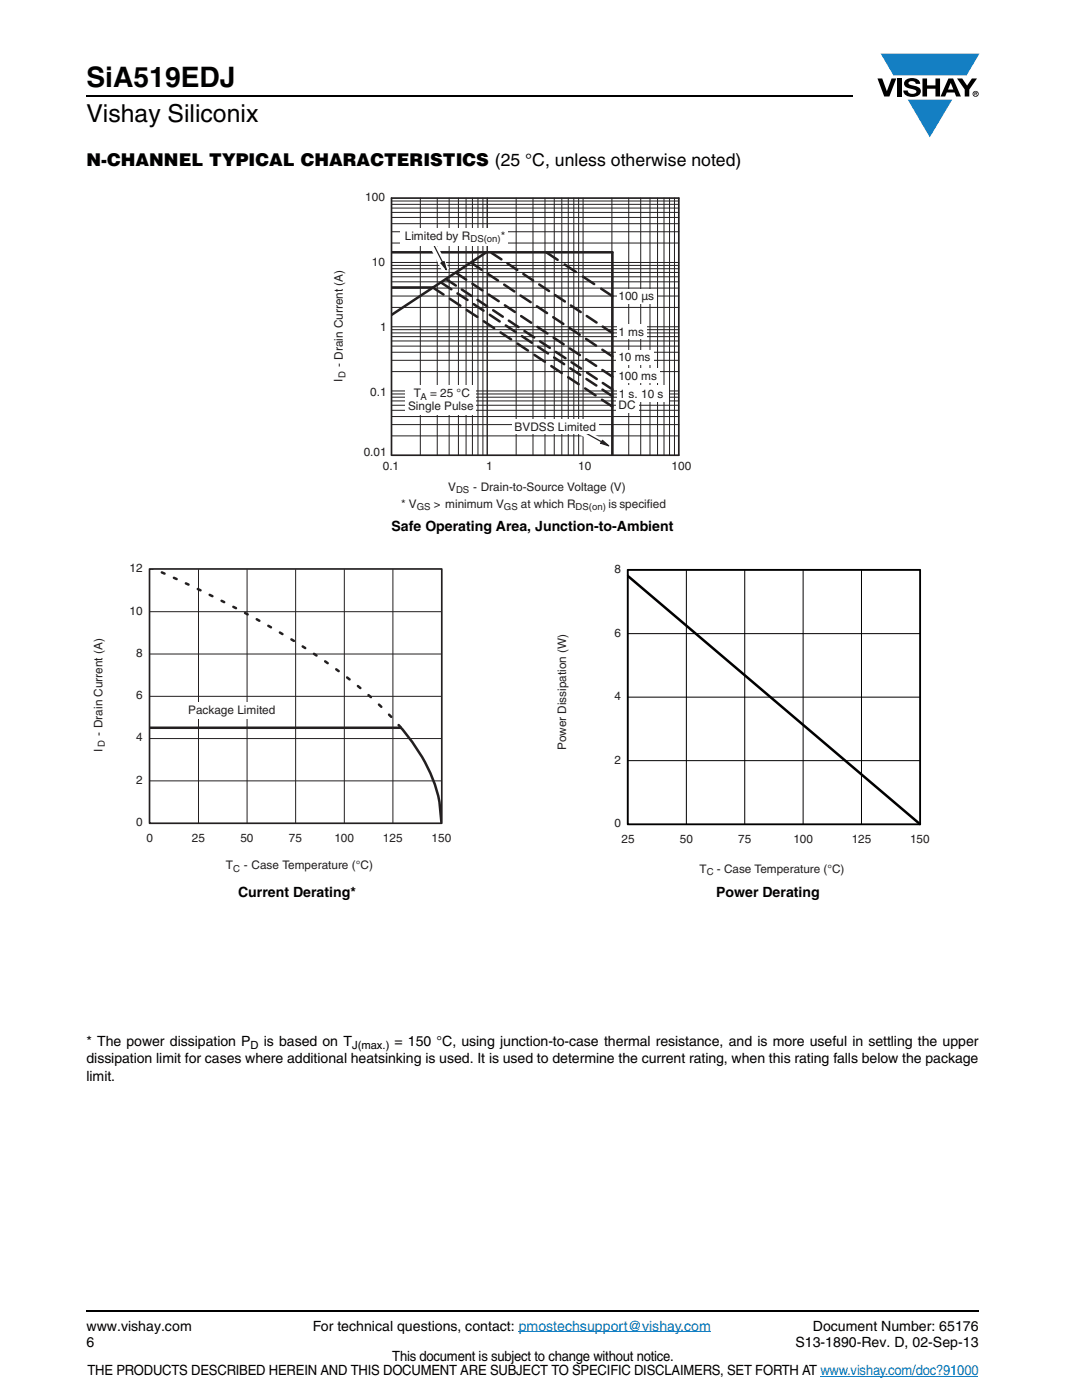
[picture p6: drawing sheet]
<svg xmlns="http://www.w3.org/2000/svg" width="216mm" height="279mm" viewBox="0 0 216 279" stroke-linecap="round" stroke-linejoin="round" font-family="sans-serif">
<path d="M17.1 18.9h.2v.3h-.2z" fill="#000"/>
<path d="M17.3 19.1h152.9" fill="none" stroke="#000" stroke-width=".36"/>
<path d="M175.1 10.7h20.4v16.7h-20.4z" fill="#fff"/>
<g fill="#147fc3">
<path d="M175.7 10.7h19.7l-2.5 4.4h-1.1h-13.5z"/>
<path d="M181.1 19.9h8.9l-4.5 7.5z"/>
</g>
<g fill="#000">
<path d="M175.1 15.7h.9l1 2.5 .9-2.5h.9l-1.3 3.6h-1.1zM179 15.7h.9v3.6h-.9zM180.7 16a2.1 2.1 0 0 1 2.8 .3l.1 .4h-.9a.79 .79 0 0 0-.7-.5 .79 .79 0 0 0-.7 .4l.2 .3 1 .2a1.08 1.08 0 0 1 1.2 1.1 1.08 1.08 0 0 1-1.1 1.1 1.73 1.73 0 0 1-2.3-1.2h.8a.96 .96 0 0 0 .8 .6 .96 .96 0 0 0 1-.4 1.31 1.31 0 0 0-1.3-.6 1.03 1.03 0 0 1-1-.6 1.03 1.03 0 0 1 .1-1.1zM184.1 15.7h.9v1.3h1.7v-1.3h.9v3.6h-.9v-1.6h-1.7v1.6h-.9zM191 15.7h1l1 1.4 .9-1.4h1.1l-1.6 2.2v1.4h-.9v-1.4zM17.1 261.5h.2v.4h-.2z"/>
<path d="M189.7 16.5l.5 1.4h-1zM189.2 15.7l-1.5 3.6h.9l.3-.8h1.6l.3 .8h.9l-1.5-3.6z"/>
<path d="M194.6 18.5h.2v.2h-.2zM194.4 18.4v.7h.2v-.3l.4 .3-.2-.3 .1-.2v-.2z"/>
<path d="M194.2 18.7a.46 .46 0 0 1 .9 0 .46 .46 0 0 1-.9 0zM194.1 18.7a.6 .6 0 0 0 1.2 0 .6 .6 0 0 0-1.2 0z"/>
</g>
<path d="M17.3 261.7h178.1" fill="none" stroke="#000" stroke-width=".36"/>
<path d="M103.5 265.8h38.4M163.7 274.6h31.5" fill="none" stroke="#007ec4" stroke-width=".2"/>
<path d="M66.3 38.1h71.6v64.2h-71.6z" fill="#fff"/>
<g fill="none" stroke="#231f20" stroke-width=".5">
<path d="M78.1 50.4h44.1v40.3M78.1 57.4h8.3M86.4 57.4l2.1 1.4M88.1 56.4l2 1.3M89 55.7l2 1.3M89.8 59.6l2.1 1.4M91 54.5l2 1.3M91.3 58.6l2 1.3M92.1 57.8l2 1.3M94.1 52.5l2 1.3M94.3 56.6l2 1.4M95.3 59.8l1.9 1.3"/>
<path d="M97 50.4l-18.9 12.4M97.3 54.7l2.1 1.3M97.5 58.8l2 1.3M98.1 50.5l1.9 1.3M100.6 56.8l2 1.4M101.2 52.6l2 1.3M103.9 59l2 1.3M104.4 54.7l2 1.3M107.6 56.8l2 1.3M109 50.4l2.3 1.5M110.8 58.9l1.9 1.3M112.7 52.8l2.2 1.5"/>
<path d="M116.3 55.2l2.3 1.5M120 57.6l2.2 1.5M93.1 61.9l2.1 1.3M94.5 60.7l2 1.3M96.5 64.1l2.1 1.4M97.7 62.8l2 1.4M98.4 61.9l1.9 1.3M99.9 66.3l2.1 1.4M100.7 60.9l2 1.4M100.9 65l2 1.3M101.5 64l1.9 1.3M103.3 68.6l2 1.4"/>
<path d="M104 63.1l2 1.3M104.1 67.1l2 1.3M104.6 66.1l2 1.2M106.6 70.8l2.1 1.4M107.1 61.1l2.1 1.4M107.2 65.2l2 1.4M107.4 69.2l2 1.3M107.8 68.1l1.9 1.3M110 73.1l2.1 1.3M110.4 63.3l2 1.4M110.5 67.4l2 1.3M110.6 71.3l2 1.4"/>
<path d="M110.9 70.2l1.9 1.3M113.4 75.3l2.1 1.4M113.7 65.5l2 1.3M113.7 69.5l2 1.4M113.8 73.5l2 1.3M113.9 61l2 1.3M114 72.3l2 1.3M116.8 77.5l2 1.4M116.9 67.6l2 1.4M117 71.7l2 1.3M117 75.6l2 1.3M117.1 63.1l1.9 1.3"/>
<path d="M117.2 74.4l1.9 1.2M120.1 79.8l2.1 1.3M120.2 73.8l2 1.4M120.2 69.8l2 1.3M120.2 77.8l2 1.3M120.3 65.2l1.9 1.3M120.3 76.4l1.9 1.3"/>
</g>
<g fill="none" stroke="#231f20" stroke-width=".2">
<path d="M83.9 39.5v51.3M87.2 39.5v51.3M89.6 39.5v51.3M91.5 39.5v51.3M93 39.5v51.3M94.3 39.5v51.3M95.4 39.5v51.3M96.4 39.5v51.3M97.2 39.5v51.3M103 39.5v51.3M106.4 39.5v51.3M108.7 39.5v51.3"/>
<path d="M110.6 39.5v51.3M112.1 39.5v51.3M113.4 39.5v51.3M114.5 39.5v51.3M115.5 39.5v51.3M116.3 39.5v51.3M122.1 39.5v51.3M125.5 39.5v51.3M127.8 39.5v51.3M129.7 39.5v51.3M131.2 39.5v51.3M132.5 39.5v51.3"/>
<path d="M133.6 39.5v51.3M134.6 39.5v51.3M78.1 59.1h57.4M78.1 57.5h57.4M78.1 56.2h57.4M78.1 55.2h57.4M78.1 54.4h57.4M78.1 53.6h57.4M78.1 53h57.4M78.1 52.4h57.4M78.1 48.5h57.4M78.1 46.3h57.4"/>
<path d="M78.1 44.6h57.4M78.1 43.4h57.4M78.1 42.4h57.4M78.1 41.5h57.4M78.1 40.8h57.4M78.1 40.1h57.4M78.1 61.4h57.4M78.1 78h57.4M78.1 79.3h57.4M78.1 78.6h57.4M78.1 74.2h57.4M78.1 71.9h57.4"/>
<path d="M78.1 70.3h57.4M78.1 69.1h57.4M78.1 68h57.4M78.1 67.2h57.4M78.1 66.4h57.4M78.1 65.8h57.4M78.1 65.2h57.4M78.1 87h57.4M78.1 84.7h57.4M78.1 83.1h57.4M78.1 81.9h57.4M78.1 80.9h57.4"/>
<path d="M78.1 80h57.4"/>
</g>
<g fill="#fff">
<path d="M80.9 76.8h14.1v5.9h-14.1z"/>
<path d="M123.1 73.6h8.6v2.8h-8.6z"/>
</g>
<path d="M85.2 48.1l1.2-.7 3.2 6.3-1.2 .6z" fill-rule="evenodd" fill="#fff"/>
<path d="M88 52.5l.6-.3 .5 1.6z" fill="#231f20"/>
<path d="M86.1 48l2.3 4.4M88 52.5l.6-.3 .5 1.6z" fill="none" stroke="#231f20" stroke-width=".24"/>
<path d="M79.9 45.5h21.5v3.5h-21.5z" fill="#fff"/>
<path d="M115.7 85.1l6.2 3.4-.7 1.3-6.2-3.4z" fill-rule="evenodd" fill="#fff"/>
<path d="M120.2 87.9l1.3 1.1-1.6-.5z" fill="#231f20"/>
<path d="M115.7 85.8l4.4 2.4M120.2 87.9l1.3 1.1-1.6-.5z" fill="none" stroke="#231f20" stroke-width=".24"/>
<g fill="#fff">
<path d="M102.2 83.7h17.3v3h-17.3z"/>
<path d="M123.1 64.8h6v2.8h-6z"/>
<path d="M123.1 57.7h7.9v2.8h-7.9z"/>
<path d="M123.1 69.9h7.4v2.8h-7.4z"/>
<path d="M123.1 77h10.3v3.2h-10.3z"/>
<path d="M123.1 79.5h4.4v2.8h-4.4z"/>
</g>
<path d="M135.4 39.5v51.3M135.5 39.5h-57.4v51.3M78.1 90.9h57.4" fill="none" stroke="#231f20" stroke-width=".34"/>
<path d="M18.4 112.2h71.6v62.2h-71.6z" fill="#fff"/>
<path d="M39.6 113.6v50.7M49.3 113.6v50.7M59 113.6v50.7M68.7 113.6v50.7M78.4 113.6v50.7M29.9 139h58.2M29.9 130.5h58.2M29.9 122.1h58.2M29.9 155.8h58.2M29.9 147.4h58.2" fill="none" stroke="#231f20" stroke-width=".2"/>
<g fill="none" stroke="#231f20" stroke-width=".5">
<path d="M32.3 114.2l.5 .3M34.7 115.3l.5 .3M37.1 116.4l.5 .3M39.5 117.6l.5 .2M41.8 118.7l.6 .3M44.2 119.9l.5 .3M46.6 121.1l.5 .3M48.9 122.3l.5 .3M51.2 123.6l.6 .3M53.5 124.9l.6 .3M55.9 126.2l.5 .3M58.1 127.6l.6 .3"/>
<path d="M60.4 129l.5 .3M62.7 130.5l.5 .3M64.9 132l.5 .4M67.1 133.6l.5 .3M69.3 135.2l.5 .4M71.4 136.9l.5 .4M73.5 138.7l.5 .4M29.9 145.2h50.1a34.8 34.8 0 0 1 6.7 11.1l.3 .9a23.9 23.9 0 0 1 1.1 7M75.6 140.6l.5 .5M77.6 142.6l.5 .5M79.5 144.7l.5 .5"/>
</g>
<path d="M29.8 113.5h58.4v50.8h-58.4z" fill="none" stroke="#231f20" stroke-width=".34"/>
<g fill="#fff">
<path d="M36.8 140.1h19.2v3.2h-19.2z"/>
<path d="M111.3 112.7h74.9v62.4h-74.9z"/>
</g>
<path d="M125.3 113.8h58.3v50.7h-58.3zM137 113.8v50.7M148.6 113.8v50.7M160.3 113.8v50.7M171.9 113.8v50.7M125.3 139.1h58.3M125.3 126.5h58.3M125.3 151.8h58.3" fill="none" stroke="#000" stroke-width=".2"/>
<path d="M125.4 115.1l58.2 49.4" fill="none" stroke="#000" stroke-width=".5"/>
<path d="M125.2 113.7h58.4v50.8h-58.4z" fill="none" stroke="#000" stroke-width=".34"/>
<text font-size="5.6" x="17.3" y="17.4">SiA519EDJ</text>
<text font-size="4.9" x="17.3" y="24.4">Vishay Siliconix</text>
<text font-size="3.5" x="17.3" y="33">N-CHANNEL TYPICAL CHARACTERISTICS (25 °C, unless otherwise noted)</text>
<g font-size="2.8">
<text x="78.1" y="105.9">Safe Operating Area, Junction-to-Ambient</text>
<text x="47.5" y="179">Current Derating*</text>
<text x="142.9" y="179">Power Derating</text>
<text x="17.3" y="208.7">* The power dissipation P</text>
<text x="52.6" y="208.7">is based on T</text>
<text x="78.7" y="208.7">= 150 °C, using junction-to-case thermal resistance, and is more useful in settling the upper</text>
<text x="17.3" y="212.2">dissipation limit for cases where additional heatsinking is used. It is used to determine the current rating, when this rating falls below the package</text>
<text x="17.3" y="215.7">limit.</text>
<text x="17.3" y="265.6">www.vishay.com</text>
<text x="17.3" y="268.8">6</text>
<text x="62.4" y="265.6">For technical questions, contact: pmostechsupport@vishay.com</text>
<text x="158.7" y="268.8">S13-1890-Rev. D, 02-Sep-13</text>
<text x="162.2" y="265.6">Document Number: 65176</text>
<text x="17.5" y="274.4">THE PRODUCTS DESCRIBED HEREIN AND THIS DOCUMENT ARE SUBJECT TO SPECIFIC DISCLAIMERS, SET FORTH AT www.vishay.com/doc?91000</text>
<text x="78.3" y="271.6">This document is subject to change without notice.</text>
</g>
<g font-size="2.4" fill="#231f20">
<text x="72.9" y="40.1">100</text>
<text x="80.8" y="47.9">Limited b</text>
<text x="90.3" y="47.9">y R</text>
<text x="99.9" y="47.9">*</text>
<text x="74.2" y="53.2">10</text>
<text x="123.4" y="59.9">100</text>
<text x="128" y="59.9">µs</text>
<text x="75.8" y="66">1</text>
<text x="123.4" y="72">10 ms</text>
<text x="123.4" y="67">1 ms</text>
<text x="68.4" y="76.3" transform="rotate(-90 68.4 76.3)">I</text>
<text x="68.4" y="73.3" transform="rotate(-90 68.4 73.3)">- Drain Current (A)</text>
<text x="123.4" y="75.9">100 ms</text>
<text x="73.9" y="79">0.1</text>
<text x="81.4" y="81.9">Single P</text>
<text x="82.6" y="79.3">T</text>
<text x="85.8" y="79.3">= 25 °C</text>
<text x="90.2" y="81.9">u</text>
<text x="91.5" y="81.9">lse</text>
<text x="123.4" y="81.7">DC</text>
<text x="123.5" y="79.4">1 s, 10 s</text>
<text x="102.7" y="86.1">BVDSS Limited</text>
<text x="72.6" y="91.1">0.01</text>
<text x="76.4" y="93.9">0.1</text>
<text x="97" y="93.9">1</text>
<text x="115.4" y="93.9">10</text>
<text x="134" y="93.9">100</text>
<text x="80" y="101.4">* V</text>
<text x="86.5" y="101.4">&gt; minimum V</text>
<text x="89.4" y="98">V</text>
<text x="94.4" y="98">- Drain-to-Source Voltage (V)</text>
<text x="103.9" y="101.4">at which R</text>
<text x="121.4" y="101.4">is specified</text>
<text x="25.9" y="114.2">12</text>
<text x="25.9" y="122.7">10</text>
<text x="27.2" y="131.1">8</text>
<text x="27.2" y="139.6">6</text>
<text x="37.6" y="142.5">Package Limited</text>
<text x="20.4" y="150" transform="rotate(-90 20.4 150)">I</text>
<text x="20.4" y="146.8" transform="rotate(-90 20.4 146.8)">- Drain Current (A)</text>
<text x="27.2" y="148">4</text>
<text x="27.2" y="156.4">2</text>
<text x="27.2" y="164.8">0</text>
<text x="29.3" y="168.1">0</text>
<text x="38.3" y="168.1">25</text>
<text x="45.1" y="173.5">T</text>
<text x="48" y="168.1">50</text>
<text x="48.7" y="173.5">- Case Temperature (°C)</text>
<text x="57.7" y="168.1">75</text>
<text x="66.7" y="168.1">100</text>
<text x="76.4" y="168.1">125</text>
<text x="86.1" y="168.1">150</text>
</g>
<g font-size="2.3" fill="#231f20">
<text x="122.6" y="114.4">8</text>
<text x="122.6" y="127">6</text>
<text x="122.6" y="139.7">4</text>
<text x="113" y="149.7" transform="rotate(-90 113 149.7)">Power Dissipation (W)</text>
<text x="122.6" y="152.4">2</text>
<text x="122.6" y="165.1">0</text>
<text x="124" y="168.3">25</text>
<text x="135.7" y="168.3">50</text>
<text x="147.3" y="168.3">75</text>
<text x="158.3" y="168.3">100</text>
<text x="170" y="168.3">125</text>
<text x="181.6" y="168.3">150</text>
<text x="139.6" y="174.2">T</text>
<text x="143.1" y="174.2">- Case Temperature (°C)</text>
</g>
<g font-size="2.2">
<text x="50" y="209.4">D</text>
<text x="70.3" y="209.4">J(max.)</text>
</g>
<g font-size="1.9" fill="#231f20">
<text x="93.9" y="48.4">DS(on)</text>
<text x="69" y="75.4" transform="rotate(-90 69 75.4)">D</text>
<text x="83.9" y="79.8">A</text>
<text x="83.2" y="101.9">GS</text>
<text x="91" y="98.5">DS</text>
<text x="100.6" y="101.9">GS</text>
<text x="114.9" y="101.9">DS(on)</text>
<text x="20.9" y="149" transform="rotate(-90 20.9 149)">D</text>
<text x="46.5" y="174">C</text>
<text x="141" y="174.7">C</text>
</g>
</svg>
